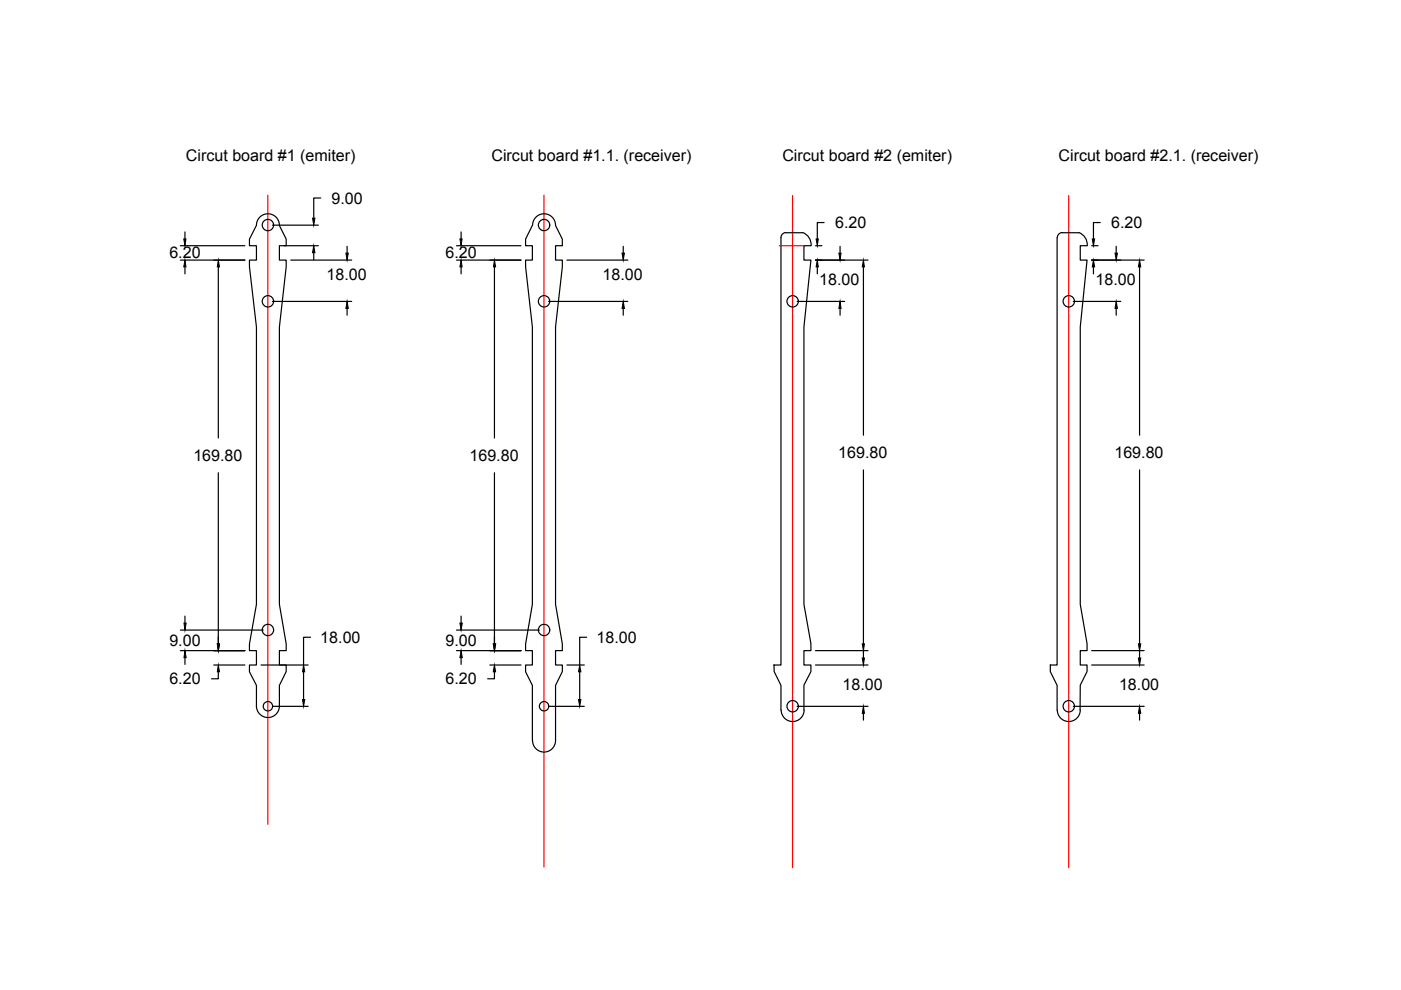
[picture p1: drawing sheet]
<svg xmlns="http://www.w3.org/2000/svg" width="297mm" height="210mm" viewBox="0 0 297 210" stroke-linecap="round" stroke-linejoin="round" font-family="sans-serif">
<!-- layer: circuit board -->
<path d="M164.1 141h.1M222.7 141h.1" fill="none" stroke="#000" stroke-width=".25"/>
<!-- layer: 0 -->
<path d="M56.8 41.4v133.4M115.3 41.4v142.4M165.2 52.1h5.2M168 41.5v142.5M226.6 41.5v142.5" fill="none" stroke="#f00" stroke-width=".25"/>
<g fill="none" stroke="#000" stroke-width=".25">
<path d="M38.2 55.1h13.7M38.2 52.1h13.7M39.2 49.2v1.5M39.2 56.6v1.5M46.3 56.6v36.3M57.8 47.7h9.7M60.2 52.1h7.3M61.7 55.1h12.9M66.5 53.6v1.5M68 42h-1.5v4.3M73.6 52.2v1.5M96.8 55.1h13.7"/>
<path d="M96.8 52.1h13.7M97.8 49.2v1.5M97.8 56.6v1.5M104.8 56.6v36.3M120.2 55.1h12.9M132.1 52.2v1.5M172.9 55.1h11.1M172.9 52.1h1.4M173.3 56.6v1.5M174.7 47.2h-1.4v3.5M178.1 52.2v1.5M183.1 56.6v35.7"/>
<path d="M231.5 55.1h11.1M231.5 52.1h1.3M231.8 56.6v1.5M233.3 47.2h-1.5v3.5M236.7 52.2v1.5M241.6 56.6v35.7M57.8 63.9h16.8M73.6 65.4v1.4M116.3 63.9h16.8M132.1 65.4v1.4M169 63.9h10.1M178.1 65.4v1.4"/>
<path d="M227.6 63.9h10M236.7 65.4v1.4M183.1 99.6v36.9M241.6 99.6v36.9M46.3 100.2v36.3M104.8 100.2v36.3M38.2 138h13.7M38.2 133.6h17.6M39.2 130.6v1.5M39.2 139.4v1.5M65.8 135.1h-1.4v5.9M96.8 138h13.7"/>
<path d="M96.8 133.6h17.6M97.8 130.6v1.5M97.8 139.4v1.5M124.4 135.1h-1.5v5.9M172.9 138h11.1M183.1 138.1v1.4M231.5 138h11.1M241.6 138.1v1.4M45.3 141h6.6M46.3 142.4v1.5h-1.5M55.3 141h10M57.8 149.8h7.5"/>
<path d="M64.4 142.4v5.9M103.9 141h6.6M104.8 142.4v1.5h-1.4M116.3 149.8h7.6M120.2 141h3.7M122.9 142.4v5.9M169 149.8h15M172.9 141h11.1M183.1 151.2v1.5M227.6 149.8h15M231.5 141h11.1M241.6 151.2v1.5"/>
<circle cx="56.8" cy="47.7" r="1.21"/>
<circle cx="115.4" cy="47.7" r="1.21"/>
<circle cx="56.8" cy="63.9" r="1.21"/>
<circle cx="115.4" cy="63.9" r="1.21"/>
<circle cx="168.1" cy="63.9" r="1.21"/>
<circle cx="226.6" cy="63.9" r="1.21"/>
<circle cx="56.8" cy="133.6" r="1.21"/>
<circle cx="115.4" cy="133.6" r="1.21"/>
<circle cx="56.8" cy="149.7" r=".99"/>
<circle cx="115.4" cy="149.7" r=".99"/>
<circle cx="168.1" cy="149.7" r="1.21"/>
<circle cx="226.6" cy="149.7" r="1.21"/>
</g>
<g fill="#000" stroke="#000" stroke-width=".21">
<path d="M39 50.7h.4l-.2 1.4zM39.2 55.1l.2 1.5h-.4zM46.3 55.1l.2 1.5h-.4zM66.5 52.1l.3 1.5h-.5zM66.3 46.3h.5l-.3 1.4zM73.3 53.7h.5l-.2 1.4zM97.5 50.7h.5l-.2 1.4zM97.8 55.1l.2 1.5h-.5zM104.8 55.1l.3 1.5h-.5zM131.9 53.7h.5l-.3 1.4zM173.3 55.1l.2 1.5h-.5zM173 50.7h.5l-.2 1.4z"/>
<path d="M177.9 53.7h.4l-.2 1.4zM183.1 55.1l.2 1.5h-.5zM231.8 55.1l.3 1.5h-.5zM231.6 50.7h.5l-.3 1.4zM236.4 53.7h.5l-.2 1.4zM241.6 55.1l.3 1.5h-.5zM73.6 63.9l.2 1.5h-.5zM132.1 63.9l.3 1.5h-.5zM178.1 63.9l.2 1.5h-.4zM236.7 63.9l.2 1.5h-.5zM39 132.1h.5l-.3 1.5zM39.2 138l.3 1.4h-.5z"/>
<path d="M46.1 136.5h.4l-.2 1.5zM97.5 132.1h.5l-.2 1.5zM97.8 138l.2 1.4h-.5zM104.6 136.5h.5l-.3 1.5zM182.8 136.5h.5l-.2 1.5zM182.8 139.5h.5l-.2 1.5zM241.4 136.5h.5l-.3 1.5zM241.4 139.5h.5l-.3 1.5zM46.3 141l.2 1.4h-.4zM64.1 148.3h.5l-.2 1.5zM64.4 141l.2 1.4h-.5zM104.8 141l.3 1.4h-.5z"/>
<path d="M122.7 148.3h.5l-.3 1.5zM122.9 141l.3 1.4h-.5zM183.1 149.8l.2 1.4h-.5zM241.6 149.8l.3 1.4h-.5z"/>
</g>
<!-- layer: circuit board#1 -->
<g fill="none" stroke="#000" stroke-width=".25">
<path d="M59.2 47.8a2.43 2.43 0 0 0-2.4-2.5 2.43 2.43 0 0 0-2.4 2.5l-1.5 2.9v1.4h1.5v3h-1.5v1.4l1.5 12.8v58.8l-1.5 8.5v1.4h1.5v3h-1.5v1.4l1.5 2.9v4.4M59.2 47.8l1.5 2.9v1.4h-1.5v3h1.5v1.5l-1.5 12.7v58.8l1.5 8.4v1.5h-1.5v3h1.5v1.4l-1.5 2.9v4.5M117.8 47.8a2.43 2.43 0 0 0-2.4-2.5 2.43 2.43 0 0 0-2.5 2.5l-1.5 2.9v1.4h1.5v3h-1.5v1.4l1.5 12.8v58.8l-1.5 8.5v1.4h1.5v3h-1.5v1.4l1.5 2.9v11.7M117.8 47.8l1.4 2.9v1.4h-1.4v3h1.4v1.5l-1.4 12.7v58.8l1.4 8.4v1.5h-1.4v3h1.4v1.4l-1.4 2.9v11.7M166.6 49.3a1.08 1.08 0 0 0-1 1.1v90.6h-1.5v1.4l1.5 2.9v5.3M166.6 49.3h3.6M170.2 49.3a2.73 2.73 0 0 1 1.8 2.8h-1.6v3h1.5l-1.5 14.2v58.8l1.5 8.4v1.5h-1.5v3h1.5v1.4l-1.5 2.9v5.3M224.1 50.4v90.6h-1.4v1.4l1.4 2.9v5.3M225.2 49.3h3.5M225.2 49.3a1.08 1.08 0 0 0-1 1.1M228.7 49.3a2.73 2.73 0 0 1 1.8 2.8M230.5 52.1h-1.5v3h1.5l-1.5 14.2v58.8l1.5 8.4v1.5h-1.5v3h1.5v1.4l-1.5 2.9v5.3"/>
<path d="M54.4 149.7a2.43 2.43 0 0 0 2.4 2.4 2.43 2.43 0 0 0 2.4-2.4M112.9 157a2.43 2.43 0 0 0 2.4 2.5 2.43 2.43 0 0 0 2.5-2.5M165.6 150.5a2.43 2.43 0 0 0 2.5 2.5 2.43 2.43 0 0 0 2.4-2.5M224.2 150.5a2.43 2.43 0 0 0 2.4 2.5 2.43 2.43 0 0 0 2.4-2.5"/>
</g>
<g font-size="3.4">
<text x="39.4" y="34.2">Circut board #1 (emiter)</text>
<text x="104.2" y="34.2">Circut board #1.1. (receiver)</text>
<text x="165.9" y="34.2">Circut board #2 (emiter)</text>
<text x="224.4" y="34.2">Circut board #2.1. (receiver)</text>
<text x="70.3" y="43.2">9.00</text>
<text x="177.1" y="48.4">6.20</text>
<text x="235.6" y="48.4">6.20</text>
<text x="35.9" y="54.8">6.20</text>
<text x="69.2" y="59.4">18.00</text>
<text x="94.5" y="54.8">6.20</text>
<text x="127.8" y="59.4">18.00</text>
<text x="173.7" y="60.5">18.00</text>
<text x="232.3" y="60.5">18.00</text>
<text x="41" y="97.7">169.80</text>
<text x="99.5" y="97.7">169.80</text>
<text x="177.7" y="97.1">169.80</text>
<text x="236.3" y="97.1">169.80</text>
<text x="35.9" y="137">9.00</text>
<text x="67.9" y="136.3">18.00</text>
<text x="94.5" y="137">9.00</text>
<text x="126.5" y="136.3">18.00</text>
<text x="35.9" y="145.1">6.20</text>
<text x="94.5" y="145.1">6.20</text>
<text x="178.7" y="146.2">18.00</text>
<text x="237.3" y="146.2">18.00</text>
</g>
</svg>
